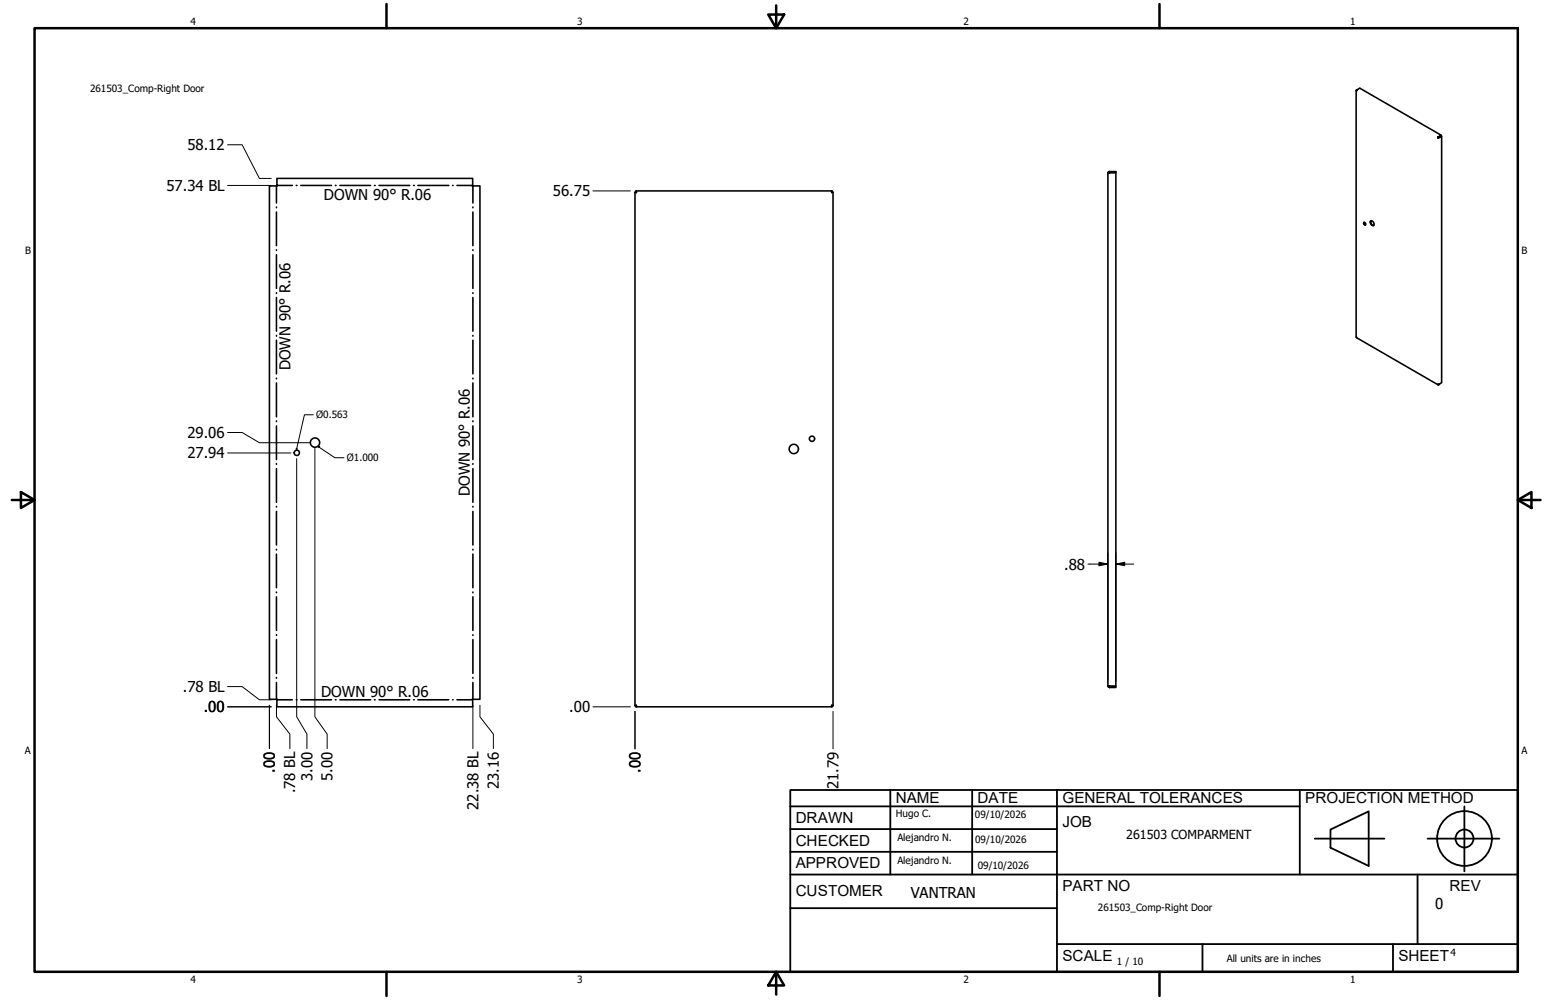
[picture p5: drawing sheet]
<svg xmlns="http://www.w3.org/2000/svg" width="432mm" height="279mm" viewBox="0 0 432 279" stroke-linecap="round" stroke-linejoin="round" font-family="sans-serif">
<!-- layer: GIGA_BendDown -->
<g fill="none" stroke="#000" stroke-width=".44">
<path d="M77.2 52v4.7M77.2 57.8v.2M77.2 59.2v9.4M77.4 51.8h4.3M82.7 51.8h.2M84 51.8h8.6M93.7 51.8h.2M94.9 51.8h8.6M104.6 51.8h.2M105.9 51.8h8.5M115.5 51.8h.2M116.7 51.8h8.6"/>
<path d="M126.4 51.8h.2M127.6 51.8h4.4M132.1 52v4.7M132.1 57.8v.2M132.1 59.2v9.4M77.2 69.8v.2M77.2 71.2v9.4M132.1 69.8v.2M132.1 71.2v9.4M77.2 81.8v.2M77.2 83.1v9.4M77.2 93.7v.2"/>
<path d="M77.2 95.1v9.4M132.1 81.8v.2M132.1 83.1v9.4M132.1 93.7v.2M132.1 95.1v9.4M77.2 105.7v.2M77.2 107v9.5M77.2 117.6v.2M77.2 119v9.4M132.1 105.7v.2M132.1 107v9.5M132.1 117.6v.2"/>
<path d="M132.1 119v9.4M77.2 129.5v.2M77.2 130.9v9.4M132.1 129.5v.2M132.1 130.9v9.4M77.2 141.5v.2M77.2 142.9v9.4M77.2 153.5v.2M77.2 154.8v9.4M132.1 141.5v.2M132.1 142.9v9.4M132.1 153.5v.2"/>
<path d="M132.1 154.8v9.4M77.2 165.4v.2M77.2 166.8v9.3M77.2 177.4v.1M77.2 178.7v9.5M132.1 165.4v.2M132.1 166.8v9.3M132.1 177.4v.1M132.1 178.7v9.5M77.2 189.3v.2M77.2 190.7v4.7M77.4 195.5h4.3"/>
<path d="M82.7 195.5h.2M84 195.5h8.6M93.7 195.5h.2M94.9 195.5h8.6M104.6 195.5h.2M105.9 195.5h8.5M115.5 195.5h.2M116.7 195.5h8.6M126.4 195.5h.2M127.6 195.5h4.4M132.1 189.3v.2M132.1 190.7v4.7"/>
</g>
<!-- layer: Visible (ANSI) -->
<g fill="none" stroke="#000" stroke-width=".44">
<path d="M378.8 25.3v68.9l22.8 13.3M378.9 25.1v.1M379 25.1l-.2 .3 .1-.3M379 25.1l.8-.5 22.7 13.2-.7 .4M379 25.1h-.1M401.6 38.5h.3M401.6 38.4h.2M401.6 38.4v.1M401.8 38.4l.9-.4-.8 .5M401.8 38.4h-.2M401.8 38.2l-.2 .3M401.8 38.4l.1 .1"/>
<path d="M401.8 38.2v.2M402.5 37.8l-.7 .6M402.7 38v68.9l-.8 .5M77.3 49.8h54.7l-.1 2.2 2.1-.1v143.5l-2.1-.1 .1 2.2h-54.7l.1-2.2-2.2 .1v-143.5l2.2 .1zM177.4 53.7l.3 .1zM177.4 53.7v143.5M177.7 53.3v.5zM177.7 53.3h54.6M232.3 53.8l.4-.1zM232.3 53.3v.5zM232.7 53.7v143.5M309.4 48.3h2.3v143.4h-1.8"/>
<path d="M309.4 48.3v143.3M309.9 48.2l-.2 .1M309.9 47.9l-.3 .1-.2 .3M309.9 47.9h1.8v.3h-1.8M309.9 47.9v.3M380.9 62.2a.38 .38 0 0 1 .5 .2 .38 .38 0 0 1-.2 .5l-.3-.4zM381 62.1l-.1 .3 .5 .5M382.8 61.7a.82 .82 0 0 1 .8 .5 .82 .82 0 0 1-.1 .9 .93 .93 0 0 1-.7-1.4zM383 61.7a.9 .9 0 0 0 .7 1.3M401.6 107.4h.3zM177.4 197.2l.3-.1zM177.7 197.5h54.6"/>
<path d="M177.7 197.1v.4zM232.3 197.1v.4zM232.3 197.1l.4 .1zM309.4 191.6l.5 .1M309.4 191.6l.5 .5M309.7 191.7l.2 .1M309.9 191.8h1.8v.3h-1.8M309.9 191.8v.3"/>
<circle cx="82.9" cy="126.5" r=".73"/>
<circle cx="88" cy="123.7" r="1.3"/>
<circle cx="221.7" cy="125.4" r="1.3"/>
<circle cx="226.8" cy="122.6" r=".73"/>
</g>
<circle cx="401.8" cy="107.4" r=".22" fill="#000"/>
<!-- layer: Borde (ANSI) -->
<g fill="none" stroke="#000" stroke-width=".7">
<path d="M9.7 7.9h414.2v263.6h-414.2zM107.9 1.1v6.8M214.6 4.1h4.4l-2.2 3.8zM216.8 1.5v6.4M323.8 1.1v6.8M3.3 139.7h6.4M5.8 137.5l3.9 2.2-3.9 2.2zM423.9 139.7l3.8-2.2v4.4zM423.9 139.7h6.4M107.9 271.5v6.8M216.8 271.5l2.2 3.8h-4.4zM216.8 271.5v6.4"/>
<path d="M323.8 271.5v6.8"/>
</g>
<!-- layer: Title (ANSI)-1 -->
<g fill="none" stroke="#000" stroke-width=".51">
<path d="M220.7 220.7h203.2v50.8h-203.2zM220.7 225.3h142.3M220.7 231.6h74.5M220.7 238h74.5M248.7 220.7v23.6M271.5 220.7v23.6M295.2 220.7v50.8M363 220.7v23.6M367.2 234.3h19.5M371.6 231.8l10.7-5.1v15.2l-10.7-5zM398.7 234.3h20.1M409 225.3v18.2"/>
<path d="M220.7 244.3h203.2M220.7 253.7h74.5M395.9 244.3v19.5M295.2 263.8h128.7M335.9 263.8v7.7M389.1 263.8v7.7"/>
<circle cx="409" cy="234.3" r="7.7"/>
<circle cx="409" cy="234.3" r="2.51"/>
</g>
<!-- layer: Cota (ANSI) -->
<g fill="none" stroke="#000" stroke-width=".28">
<path d="M63.6 51.8h12.2M63.6 40.4h4l4.9 9.4h3.3M165.6 53.3h10.5M63.6 126.6h17.7M63.6 120.8h4l4.9 2.9h13.9M82.9 128.1v72.2l2.8 4.8v4.1M87.9 125.3v75l3.5 4.8v4.1M303.8 157.6h5.6M307 157.1l2.4 .5-2.4 .5zM309.4 154.4v35.7M311.7 157.6l2.4-.5v1zM311.7 157.6h5"/>
<path d="M311.7 154.4v36M63.6 197.5h12.2M63.6 191.8h4l4.9 3.7h3.3M75.2 197v12.2M77.2 197v3.3l3.8 4.8v4.1M132.1 197v12.2M134 197v3.3l3.8 4.8v4.1M165.6 197.5h10.5M177.4 198.8v10.4M232.7 198.8v10.4"/>
</g>
<path d="M87.5 115.9h-2.5l-2.2 9.9M82.7 125.3h.3l-.2 .5zM88.8 124.7l.5 .1-.2 .2zM88.8 124.7l4.7 3.2h2.6" fill="none" stroke="#000" stroke-width=".28"/>
<path d="M82.7 125.3h.3l-.2 .5zM88.8 124.7l.5 .1-.2 .2z" fill="#000"/>
<!-- layer: Cota (ANSI) -->
<path d="M307 157.1l2.4 .5-2.4 .5zM311.7 157.6l2.4-.5v1z" fill="#000"/>
<g font-size="4.3">
<text x="250.2" y="224.2">NAME</text>
<text x="273" y="224.2">DATE</text>
<text x="296.7" y="224.3">GENERAL TOLERANCES</text>
<text x="364.6" y="224.3">PROJECTION METHOD</text>
<text x="222.2" y="229.9">DRAWN</text>
<text x="296.7" y="230.9">JOB</text>
<text x="222.2" y="236.3">CHECKED</text>
<text x="222.2" y="242.6">APPROVED</text>
<text x="222.2" y="250.3">CUSTOMER</text>
<text x="296.7" y="249">PART NO</text>
<text x="404.8" y="248.9">REV</text>
<text x="296.7" y="268.4">SCALE</text>
<text x="390.6" y="268.4">SHEET</text>
</g>
<g font-size="4.2">
<text x="52.3" y="42">58.12</text>
<text x="46.5" y="53.3">57.34 BL</text>
<text x="90.5" y="55.8">DOWN 90° R.06</text>
<text x="154.4" y="54.9">56.75</text>
<text x="81.2" y="103.4" transform="rotate(-90 81.2 103.4)">DOWN 90° R.06</text>
<text x="52.3" y="122.4">29.06</text>
<text x="52.3" y="128.1">27.94</text>
<text x="131.3" y="138.7" transform="rotate(-90 131.3 138.7)">DOWN 90° R.06</text>
<text x="297.2" y="159.1">.88</text>
<text x="51.1" y="193.4">.78 BL</text>
<text x="89.7" y="194.6">DOWN 90° R.06</text>
<text x="56.9" y="199">.00</text>
<text x="159" y="199">.00</text>
<text x="76.8" y="215.8" transform="rotate(-90 76.8 215.8)">.00</text>
<text x="178.9" y="215.8" transform="rotate(-90 178.9 215.8)">.00</text>
<text x="82.5" y="221.7" transform="rotate(-90 82.5 221.7)">.78 BL</text>
<text x="87.2" y="218.1" transform="rotate(-90 87.2 218.1)">3.00</text>
<text x="92.9" y="218.1" transform="rotate(-90 92.9 218.1)">5.00</text>
<text x="139.3" y="220.4" transform="rotate(-90 139.3 220.4)">23.16</text>
<text x="234.2" y="220.4" transform="rotate(-90 234.2 220.4)">21.79</text>
<text x="133.6" y="226.3" transform="rotate(-90 133.6 226.3)">22.38 BL</text>
<text x="254.4" y="250.8">VANTRAN</text>
<text x="400.9" y="254">0</text>
</g>
<text font-size="3.5" x="314.6" y="234.5">261503 COMPARMENT</text>
<g font-size="2.8">
<text x="53.2" y="6.9">4</text>
<text x="161.2" y="6.9">3</text>
<text x="269.1" y="6.9">2</text>
<text x="377.1" y="6.9">1</text>
<text x="25.1" y="25.7">261503_Comp-Right Door</text>
<text x="7" y="70.9">B</text>
<text x="424.9" y="70.9">B</text>
<text x="88.3" y="116.9">Ø0.563</text>
<text x="96.8" y="128.9">Ø1.000</text>
<text x="6.9" y="210.6">A</text>
<text x="424.9" y="210.6">A</text>
<text x="250.2" y="228.3">Hugo C.</text>
<text x="272.3" y="228.4">09/10/2026</text>
<text x="250.6" y="234.9">Alejandro N.</text>
<text x="272.4" y="235.6">09/10/2026</text>
<text x="250.6" y="241.5">Alejandro N.</text>
<text x="273.1" y="242.8">09/10/2026</text>
<text x="306.6" y="254.5">261503_Comp-Right Door</text>
<text x="312" y="269.7">1 / 10</text>
<text x="342.6" y="268.7">All units are in inches</text>
<text x="405.1" y="267.1">4</text>
<text x="53.2" y="274.6">4</text>
<text x="161.2" y="274.6">3</text>
<text x="269.1" y="274.6">2</text>
<text x="377.1" y="274.6">1</text>
</g>
</svg>
